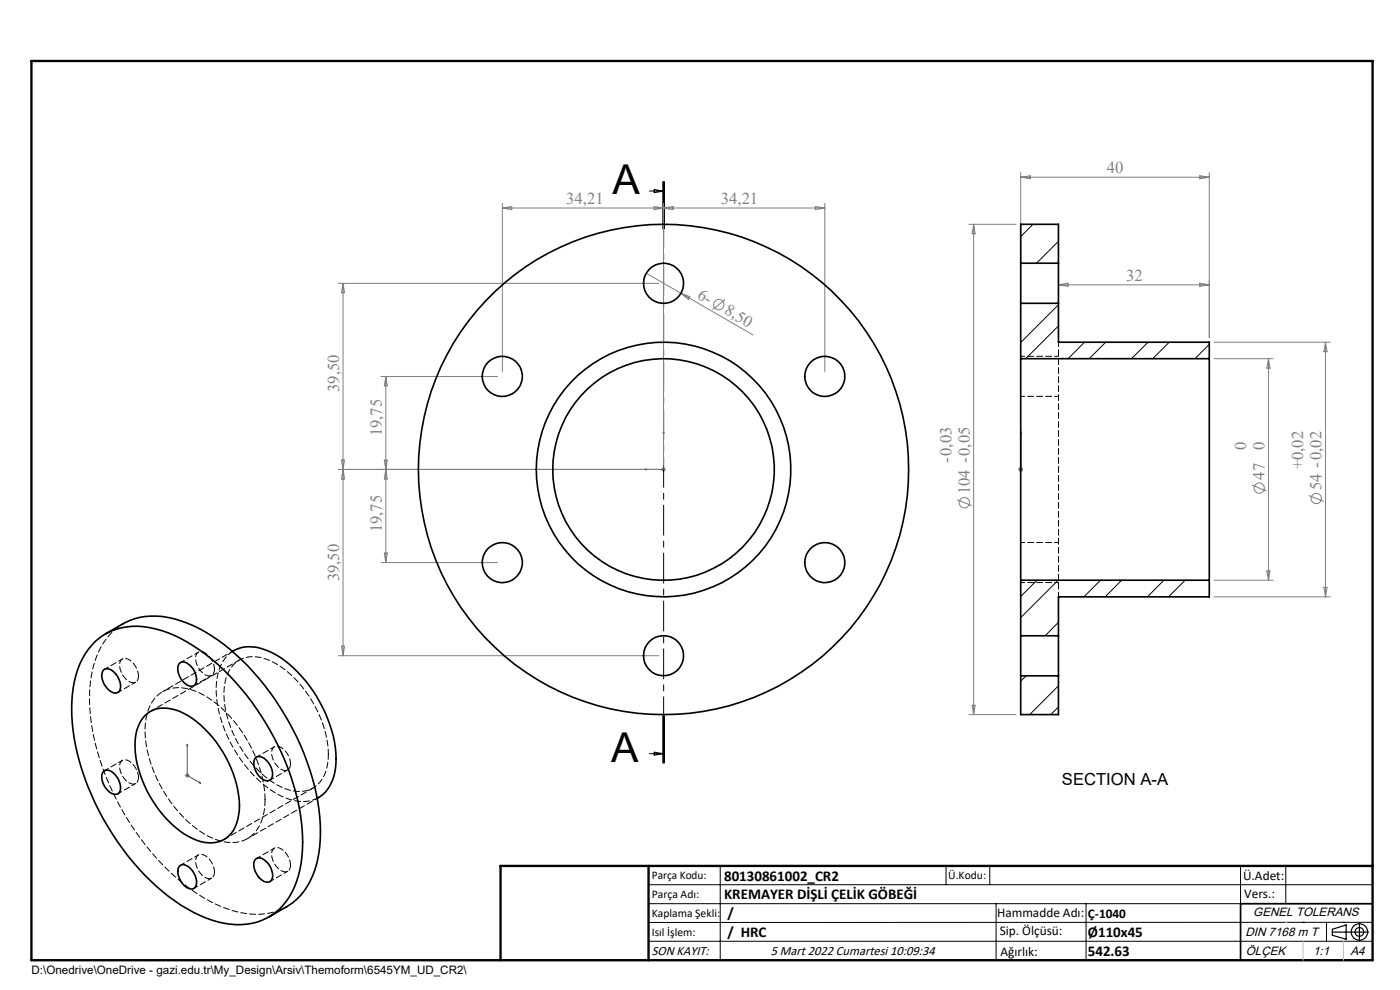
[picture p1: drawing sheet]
<svg xmlns="http://www.w3.org/2000/svg" width="297mm" height="210mm" viewBox="0 0 297 210" stroke-linecap="round" stroke-linejoin="round" font-family="sans-serif">
<g fill="none" stroke="#808080" stroke-width=".21">
<path d="M216.5 36.6v26.8M216.5 37.6h40M216.5 37.6l2-.3v.6zM254.5 37.3l2 .3-2 .3zM256.5 36.6v35M106.6 43.1v35.7M106.6 44.1h68.4M106.6 44.1l1.9-.3v.7zM137.1 58l22.6 13M138.8 43.8l2 .3-2 .4zM140.8 43.1v55.5M140.8 44.1l2-.3v.7z"/>
<path d="M173 43.8l2 .3-2 .4zM175 43.1v35.7M205.5 47.6h10M206.6 47.6v104M206.6 47.6l.3 2h-.7zM224.5 59.4v12.2M71.8 60.1h68M72.8 60.1v79M72.8 60.1l.3 2h-.7zM80.9 79.9h24.7M81.8 79.9v39.4M81.8 79.9l.4 1.9h-.7z"/>
<path d="M144.5 62.2l1.8 .7-.3 .6zM153.8 63.6l-2.6 2.1M224.5 60.4h32M224.5 60.4l2.1-.3v.6zM254.5 60.1l2 .3-2 .3zM257.5 76.1h12.6M257.5 72.6h24.7M269.1 76.1v47M269.1 76.1l.3 2h-.7zM281.2 72.6v54M281.2 72.6l.3 2h-.7zM71.8 99.6h68"/>
<path d="M72.4 97.6h.7l-.3 2zM72.8 99.6l.3 2h-.7zM81.5 97.6h.7l-.4 2zM81.8 99.6l.4 2h-.7zM140.3 99.6h1M140.4 99.2l.7 .7M140.8 99.1v1M141.1 99.2l-.7 .7M216 99.6h1M216.2 99.2l.7 .7M216.5 99.1v1M216.9 99.2l-.7 .7"/>
<path d="M80.9 119.3h24.7M81.5 117.3h.7l-.4 2zM203 106l3.2 1.3M265.6 102.9l3.1 1.3M277.7 105.1l3.1 1.3M71.8 139.1h68M72.4 137.1h.7l-.3 2zM257.5 123.1h12.6M257.5 126.6h24.7M268.7 121.1h.7l-.3 2zM280.8 124.6h.7l-.3 2zM205.5 151.6h10"/>
<path d="M206.2 149.6h.7l-.3 2zM39.2 164.5h1M39.4 164.1l.7 .7M39.7 164v1M40.1 164.1l-.7 .7"/>
<circle cx="152.5" cy="64.6" r="1.1"/>
<circle cx="204.6" cy="106.6" r="1.09"/>
<circle cx="267.1" cy="103.5" r="1.09"/>
<circle cx="279.2" cy="105.8" r="1.09"/>
</g>
<g fill="none" stroke="#000" stroke-width=".25">
<path d="M282.6 197.7h7.8M282.6 197.1l3-.9v3l-3-.8zM288.4 195.8v3.8M106.2 203.7h185"/>
<circle cx="288.4" cy="197.7" r="1.74"/>
<circle cx="288.4" cy="197.7" r=".93"/>
</g>
<path d="M136.7 99.6l.4-.1v.2zM140.8 91.5l.1 .4h-.2zM140.8 91.5v8.1h-4.1M216.5 99.5v.2zM216.5 91.5v.4v-.4M216.5 99.6h.1M216.5 91.5v8.1M39.7 157.9l.1 .3h-.1zM39.7 157.9v6.6l2.9 1.6M42.3 165.9l.3 .2h-.3z" fill="none" stroke="#00f" stroke-width=".21"/>
<path d="M140.8 38.5v123.4" fill="none" stroke="#000" stroke-width=".21" stroke-dasharray="6.3 1.3 1.3 1.3" stroke-dashoffset="2.5"/>
<g fill="none" stroke="#000" stroke-width=".21">
<path d="M140.6 38.5v10M140.8 38.5v10M141 38.5v10M137.8 40.5h3M138.8 40.2l2 .3-2 .4zM137.8 159.9h3M138.8 159.6l2 .3-2 .3zM140.6 151.9v10M140.8 151.9v10M141 151.9v10zM137.6 187.7h153.6M137.6 191.7h153.6"/>
<path d="M137.6 199.7h153.6M152.8 183.7v20M200.7 183.7v4M210 183.7v4M211.3 191.7v12M230.4 191.7v12M263.2 183.7v20M272.8 183.7v8M276.4 195.6h.1M281.4 195.6v4.1M285 195.6h.1M291.2 195.6l-153.6 .1"/>
</g>
<path d="M291.2 191.7h-28v12" fill="none" stroke="#000" stroke-width=".35"/>
<path d="M6.7 12.9h284.5v190.8h-284.5zM137.6 183.7v20M291.2 183.7h-185v20" fill="none" stroke="#000" stroke-width=".5"/>
<path d="M276.4 199.7v4M285 199.7v4" fill="none" stroke="#c0c0c0" stroke-width=".21"/>
<path d="M272.8 195.6h.1" fill="none" stroke="#c0c0c0" stroke-width=".25"/>
<g fill="#00f">
<path d="M136.7 99.6l.4 .1v-.2zM140.8 91.5l-.1 .4h.2z"/>
<path d="M42.3 165.9l.3 .2h-.3zM39.7 157.9l.1 .3h-.1z"/>
<path d="M216.5 99.5v.2zM216.5 91.5v.4zM216.5 99.5v.2zM216.5 91.5v.4z"/>
</g>
<g fill="none" stroke="#000" stroke-width=".35">
<path d="M216.5 55.8v8.5M216.5 55.8h8M216.5 55.8v-8.2h8v8.2M224.5 55.8v8.5M216.5 76.1v47M216.5 64.3h8M216.5 76.1h40M216.5 64.3v11.8M224.5 64.3v8.3h32v3.5M256.5 76.1v47M20.2 136.1a13.4 13.4 0 0 1 13-2.7 35.9 35.9 0 0 1 16.8 11.3 55.8 55.8 0 0 1 14.1 30.8 24.4 24.4 0 0 1-2.7 14.7 12.7 12.7 0 0 1-13.8 5.7 32.7 32.7 0 0 1-15.7-9.1 56.1 56.1 0 0 1-16.6-33.3 24.1 24.1 0 0 1 2.8-14.8zM22.4 134.5a26.3 26.3 0 0 1 6.2-3.3 17.3 17.3 0 0 1 12.2 1.4 46.1 46.1 0 0 1 18.5 17.3 51.2 51.2 0 0 1 8.7 26.6 20.3 20.3 0 0 1-4.2 13.4 11.3 11.3 0 0 1-3 2.4l-3.8 2.2"/>
<path d="M49.3 138.2a7.5 7.5 0 0 1 7.1-.3 23.8 23.8 0 0 1 11.4 11 22.9 22.9 0 0 1 3.2 15.2 7.7 7.7 0 0 1-3.7 5.3M216.5 134.9v8.5M216.5 134.9h8M216.5 123.1h40M216.5 123.1v11.8M224.5 134.9v8.5M256.5 123.1v3.5h-32v8.3M21.9 142.2a1.84 1.84 0 0 1 2.7 .8 3.2 3.2 0 0 1 .6 3.8 2.07 2.07 0 0 1-2.8-1.1 3.2 3.2 0 0 1-.5-3.5zM30.7 151.9a6 6 0 0 1 6.6-1.3 20.6 20.6 0 0 1 10.6 10.1 20.7 20.7 0 0 1 2.7 12.2 6.1 6.1 0 0 1-5.5 5.9 12.5 12.5 0 0 1-8.7-4 24.6 24.6 0 0 1-7.8-17.2 8.6 8.6 0 0 1 2.1-5.7zM38.1 140.6a1.75 1.75 0 0 1 2.4 .8 3.1 3.1 0 0 1 .7 4 2.38 2.38 0 0 1-2.8-1.4 2.88 2.88 0 0 1-.3-3.4zM216.5 143.4h8M216.5 143.4v8.2h8v-8.2"/>
<path d="M22 163.6a1.52 1.52 0 0 1 2.1 .4 3.6 3.6 0 0 1 1.2 4.2 1.84 1.84 0 0 1-2.7-.9 3.5 3.5 0 0 1-.8-3.4zM54.2 160.8a1.84 1.84 0 0 1 2.6 .8 3.2 3.2 0 0 1 .6 3.8 2.07 2.07 0 0 1-2.7-1.1 3.2 3.2 0 0 1-.5-3.5zM38 183.8a1.79 1.79 0 0 1 2.7 .8 3.5 3.5 0 0 1 .8 3.5 1.64 1.64 0 0 1-2.6-.5 3.5 3.5 0 0 1-.9-3.8zM54.3 182.2a1.75 1.75 0 0 1 2.4 .7 3.6 3.6 0 0 1 .8 3.9 1.58 1.58 0 0 1-2.3-.4 3.7 3.7 0 0 1-1.2-3.9z"/>
<circle cx="106.6" cy="79.8" r="4.3"/>
<circle cx="140.8" cy="60.1" r="4.3"/>
<circle cx="175" cy="79.8" r="4.3"/>
<circle cx="140.8" cy="99.6" r="52"/>
<circle cx="140.8" cy="99.6" r="23.5"/>
<circle cx="140.8" cy="99.6" r="27"/>
<circle cx="106.6" cy="119.4" r="4.3"/>
<circle cx="175" cy="119.4" r="4.3"/>
<circle cx="140.8" cy="139.1" r="4.2"/>
</g>
<g fill="none" stroke="#000" stroke-width=".21">
<path d="M219.1 47.6l-2.6 2.6M224.5 51.2l-4.6 4.6M224.5 55.7l-.1 .1M224.5 64.7l-8 8M224.5 69.1l-6.9 7M230.1 72.6l-3.5 3.5M234.6 72.6l-3.5 3.5M243.6 72.6l-3.6 3.5M248 72.6l-3.5 3.5M256.5 73.1l-3 3M220 123.1l-3.5 3.4M224.5 123.1l-8 7.9"/>
<path d="M224.5 132l-2.8 2.9M233.5 123.1l-3.6 3.5M237.9 123.1l-3.4 3.5M246.9 123.1l-3.5 3.5M251.4 123.1l-3.5 3.5M217.7 143.4l-1.2 1.1M224.5 150l-1.6 1.6M224.5 145.5l-6.1 6.1"/>
</g>
<path d="M224.6 72.6v54" fill="none" stroke="#000" stroke-width=".21" stroke-dasharray="1.3 .6" stroke-dashoffset=".3"/>
<g fill="none" stroke="#000" stroke-width=".21" stroke-dasharray="1.3 .6" stroke-dashoffset=".4">
<path d="M224.6 75.6h-8M216.6 84.1h8M224.6 115.1h-8M26 139.8l-3.8 2.2M42.1 138.3l-3.8 2.2M216.6 123.6h8M25 146.9l3.8-2.2M41.1 145.4l3.8-2.1M58.2 158.4l-3.8 2.2M25 168.4l3.8-2.2M26 161.3l-3.8 2.2M57.3 165.5l3.7-2.2"/>
<path d="M58.2 179.9l-3.8 2.2M41.1 188.4l3.8-2.1M42.1 181.3l-3.8 2.2M57.3 187l3.7-2.2"/>
</g>
<path d="M26.2 132.3a15.2 15.2 0 0 0-6.9 11.5 42.5 42.5 0 0 0 3.9 22.7 54.1 54.1 0 0 0 19 23.3 22.2 22.2 0 0 0 13.9 4.1 12.2 12.2 0 0 0 4.7-1.6M49.3 138.2l-14.8 8.5M52.5 177.9l14.8-8.6" fill="none" stroke="#000" stroke-width=".21" stroke-dasharray="1.3 .6" stroke-dashoffset=".7"/>
<path d="M29.4 143.4a3.9 3.9 0 0 0-3-3.7 1.46 1.46 0 0 0-.9 2.1 3.5 3.5 0 0 0 3 3 1.24 1.24 0 0 0 .9-1.4M45.5 142a3.9 3.9 0 0 0-3-3.8 1.46 1.46 0 0 0-.9 2.1 3.5 3.5 0 0 0 3.1 3.1 1.24 1.24 0 0 0 .8-1.4M50.8 140l-18.9 10.9M69.7 160a24.3 24.3 0 0 0-11.8-19.6 7.1 7.1 0 0 0-7.8 .1 9.3 9.3 0 0 0-2.5 8.3 24.7 24.7 0 0 0 11.2 17.7 7.5 7.5 0 0 0 8 .4 8 8 0 0 0 2.9-6.9M29.4 164.9a3.9 3.9 0 0 0-3-3.7 1.46 1.46 0 0 0-.9 2.1 3.5 3.5 0 0 0 3 3 1.24 1.24 0 0 0 .9-1.4M47.6 178l18.8-10.8M61.6 162a3.9 3.9 0 0 0-3-3.7 1.46 1.46 0 0 0-.9 2.1 3.5 3.5 0 0 0 3.1 3 1.24 1.24 0 0 0 .8-1.4M45.5 185a3.9 3.9 0 0 0-3-3.8 1.46 1.46 0 0 0-.9 2.1 3.5 3.5 0 0 0 3.1 3.1 1.24 1.24 0 0 0 .8-1.4M61.6 183.5a3.9 3.9 0 0 0-3-3.7 1.46 1.46 0 0 0-.9 2.1 3.5 3.5 0 0 0 3.1 3 1.24 1.24 0 0 0 .8-1.4" fill="none" stroke="#000" stroke-width=".21" stroke-dasharray="1.3 .6" stroke-dashoffset=".2"/>
<path d="M49.6 138a8.7 8.7 0 0 0-3.7 7.7 28 28 0 0 0 12.4 22.4 9.2 9.2 0 0 0 9.3 1.1" fill="none" stroke="#000" stroke-width=".21" stroke-dasharray="1.3 .6" stroke-dashoffset="-.2"/>
<path d="M56.2 169.6a28.1 28.1 0 0 0-12.9-22.1 8.9 8.9 0 0 0-8.7-.8 8.7 8.7 0 0 0-3.8 7.7 28 28 0 0 0 12.5 22.5 9.4 9.4 0 0 0 8.8 1.2 8.2 8.2 0 0 0 4.1-7.4v-1.1" fill="none" stroke="#000" stroke-width=".21" stroke-dasharray="1.3 .6"/>
<g font-size="8.7">
<text x="129.9" y="41.1">A</text>
<text x="129.7" y="161.7">A</text>
</g>
<g font-size="3.5" fill="#808080">
<text x="234.8" y="36.7">40</text>
<text x="120.1" y="43.3">34,21</text>
<text x="152.9" y="43.3">34,21</text>
<text x="238.9" y="59.6">32</text>
<text x="147.7" y="63.1" transform="rotate(30 147.7 63.1)">6-</text>
<text x="153.5" y="66.5" transform="rotate(30 153.5 66.5)">8,50</text>
<text x="71.9" y="83.2" transform="rotate(-90 71.9 83.2)">39,50</text>
<text x="81" y="92.6" transform="rotate(-90 81 92.6)">19,75</text>
<text x="264.4" y="95.4" transform="rotate(-90 264.4 95.4)">0</text>
<text x="268.3" y="95.4" transform="rotate(-90 268.3 95.4)">0</text>
<text x="201.8" y="98.3" transform="rotate(-90 201.8 98.3)">-0,03</text>
<text x="268.3" y="101.7" transform="rotate(-90 268.3 101.7)">47</text>
<text x="276.5" y="99.6" transform="rotate(-90 276.5 99.6)">+0,02</text>
<text x="205.7" y="104.8" transform="rotate(-90 205.7 104.8)">104 -0,05</text>
<text x="280.4" y="103.9" transform="rotate(-90 280.4 103.9)">54 -0,02</text>
<text x="81" y="112.9" transform="rotate(-90 81 112.9)">19,75</text>
<text x="71.9" y="123.3" transform="rotate(-90 71.9 123.3)">39,50</text>
</g>
<text font-size="3.5" x="225.3" y="166.5">SECTION A-A</text>
<g font-size="3.2">
<text x="153.6" y="190.8">KREMAYER DİŞLİ ÇELİK GÖBEĞİ</text>
<text x="153.6" y="186.8">80130861002_CR2</text>
<text x="154.3" y="194.8">/</text>
<text x="154.3" y="198.8">/ HRC</text>
<text x="230.8" y="198.7">Ø110x45</text>
<text x="230.8" y="202.8">542.63</text>
</g>
<g font-size="2.8">
<text x="263.7" y="186.7">Ü.Adet:</text>
<text x="263.9" y="190.5">Vers.:</text>
<text x="211.5" y="194.5">Hammadde Adı:</text>
<text x="230.8" y="194.7">Ç-1040</text>
<text x="138.3" y="202.6">SON KAYIT:</text>
<text x="163.5" y="202.6">5 Mart 2022 Cumartesi 10:09:34</text>
<text x="212.1" y="198.4">Sip. Ölçüsü:</text>
<text x="212.2" y="202.7">Ağırlık:</text>
</g>
<g font-size="2.6">
<text x="265.9" y="194.4">GENEL TOLERANS</text>
<text x="264.2" y="198.5">DIN 7168 m T</text>
<text x="264.3" y="202.6">ÖLÇEK</text>
<text x="278.5" y="202.6">1:1</text>
<text x="286.5" y="202.6">A4</text>
</g>
<g font-size="2.5">
<text x="138.3" y="186.4">Parça Kodu:</text>
<text x="138.3" y="190.5">Parça Adı:</text>
<text x="201.2" y="186.5">Ü.Kodu:</text>
<text x="138.3" y="194.5">Kaplama Şekli:</text>
<text x="138.3" y="198.6">Isıl İşlem:</text>
<text x="6.7" y="206.7">D:\Onedrive\OneDrive - gazi.edu.tr\My_Design\Arsiv\Themoform\6545YM_UD_CR2\</text>
</g>
</svg>
